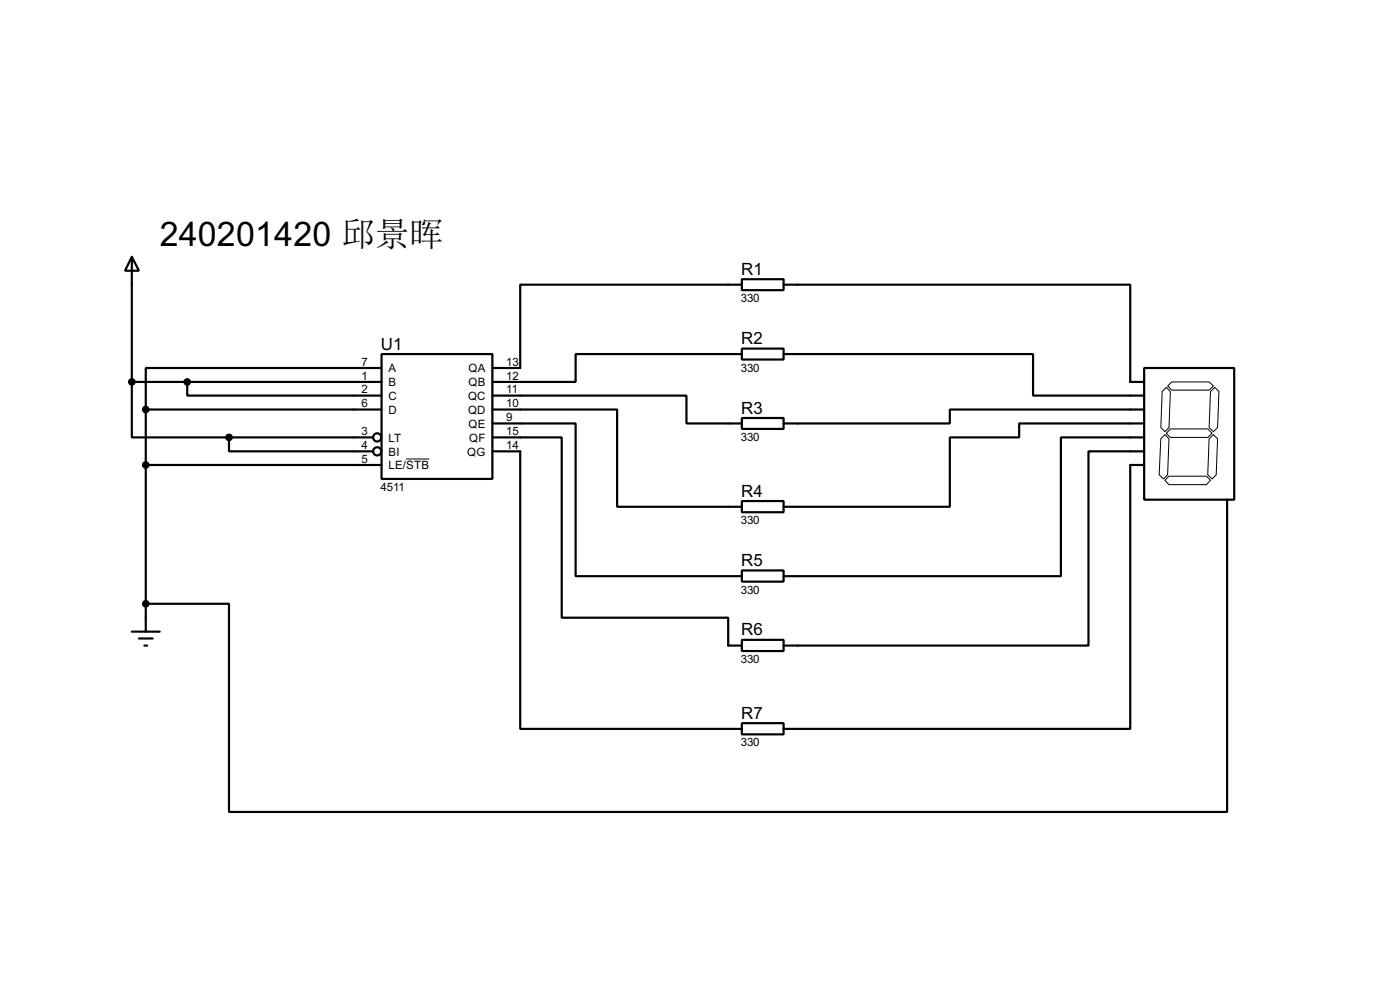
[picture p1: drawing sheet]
<svg xmlns="http://www.w3.org/2000/svg" width="256mm" height="180mm" viewBox="0 0 256 180" stroke-linecap="round" stroke-linejoin="round" font-family="sans-serif">
<g fill="none" stroke="#000" stroke-width=".4">
<path d="M24.2 47l1.3 2.6h-2.6zM24.2 47v22.9M135.9 51.1h7.7v2h-7.7zM135.9 52.1h-40.6v15.3h-5.1M143.6 52.1h63.5v17.8h2.5M24.2 69.9v10.2h17.8M24.2 69.9h45.7M26.7 75h43.2M26.7 75v40.6M34.3 69.9v2.5h35.6M69.9 64.8h20.3v22.9h-20.3zM69.9 67.4h-43.2v7.6"/>
<path d="M90.2 72.4h35.6v5.1h10.1M90.2 75h22.9v17.8h22.8M90.2 77.5h15.3v28h30.4M135.9 63.8h7.7v2h-7.7zM135.9 76.5h7.7v2h-7.7zM135.9 64.8h-30.4v5.1h-15.3M143.6 64.8h45.7v7.6h20.3M209.6 67.4h16.5v24.1h-16.5zM209.6 75h-35.6v2.5h-30.4M209.6 77.5h-22.9v2.6h-12.7v12.7h-30.4M26.7 85.1h43.2M42 80.1v2.5h26.4"/>
<path d="M42 80.1h26.4M90.2 80.1h12.7v33h30.5v5.1h2.5M90.2 82.6h5.1v50.8h40.6M135.9 91.7h7.7v2.1h-7.7zM209.6 80.1h-15.2v25.4h-50.8M209.6 82.6h-10.2v35.6h-55.8M209.6 85.1h-2.5v48.3h-63.5M224.8 91.5v57.1h-182.8v-38.1h-15.3M24.2 115.6h5.1M25.5 116.9h2.5M26.5 118.2h.5M135.9 104.4h7.7v2.1h-7.7z"/>
<path d="M135.9 117.1h7.7v2.1h-7.7zM135.9 132.4h7.7v2h-7.7z"/>
<circle cx="69.1" cy="82.6" r=".75"/>
<circle cx="69.1" cy="80.1" r=".75"/>
</g>
<path d="M213.7 70.9l.7 .8-.2 6.6-.8 .7-.7-.7 .2-6.6zM213.9 70.7l.8-.8h6.8l.8 .8-.8 .7h-6.8zM214.4 78.5h6.9l.8 .8-.8 .8h-6.9l-.7-.8zM221.8 71.7l.8-.8 .7 .8-.2 6.6-.8 .7-.8-.7zM74.4 84h4.3M212.7 80.3l.7-.7 .8 .7-.3 6.6-.7 .8-.8-.8zM213.4 87.9l.8-.7h6.8l.8 .7-.8 .8h-6.8zM221.5 80.3l.8-.7 .8 .7-.3 6.6-.7 .8-.8-.8z" fill="none" stroke="#000" stroke-width=".18"/>
<g fill="#000" stroke="#000" stroke-width=".4">
<circle cx="24.1" cy="69.9" r=".5"/>
<circle cx="26.7" cy="75" r=".5"/>
<circle cx="34.3" cy="69.9" r=".5"/>
<circle cx="26.7" cy="85.1" r=".5"/>
<circle cx="41.9" cy="80.1" r=".5"/>
<circle cx="26.7" cy="110.5" r=".5"/>
</g>
<text font-size="7" x="29.3" y="45.1">240201420 邱景晖</text>
<g font-size="3.5">
<text x="135.8" y="50.3">R1</text>
<text x="69.8" y="64">U1</text>
<text x="135.8" y="63">R2</text>
<text x="135.8" y="75.7">R3</text>
<text x="135.8" y="90.9">R4</text>
<text x="135.8" y="103.6">R5</text>
<text x="135.8" y="116.3">R6</text>
<text x="135.8" y="131.6">R7</text>
</g>
<g font-size="2.4">
<text x="135.7" y="55.3">330</text>
<text x="66.2" y="67">7</text>
<text x="66.2" y="69.5">1</text>
<text x="66.2" y="72">2</text>
<text x="71.2" y="68.1">A</text>
<text x="71.2" y="70.7">B</text>
<text x="85.8" y="68.1">QA</text>
<text x="85.8" y="70.7">QB</text>
<text x="92.8" y="67">13</text>
<text x="92.8" y="69.5">12</text>
<text x="92.8" y="72">11</text>
<text x="135.7" y="68">330</text>
<text x="66.2" y="74.6">6</text>
<text x="71.2" y="73.2">C</text>
<text x="71.2" y="75.8">D</text>
<text x="85.7" y="73.2">QC</text>
<text x="85.7" y="75.8">QD</text>
<text x="92.8" y="74.6">10</text>
<text x="92.8" y="77.1">9</text>
<text x="66.2" y="79.7">3</text>
<text x="66.2" y="82.2">4</text>
<text x="71.2" y="80.8">LT</text>
<text x="71.2" y="83.4">BI</text>
<text x="85.6" y="83.4">QG</text>
<text x="85.8" y="78.3">QE</text>
<text x="85.9" y="80.8">QF</text>
<text x="92.8" y="79.7">15</text>
<text x="92.8" y="82.2">14</text>
<text x="135.7" y="80.7">330</text>
<text x="66.2" y="84.7">5</text>
<text x="69.7" y="89.9">4511</text>
<text x="71.2" y="85.9">LE/STB</text>
<text x="135.7" y="96">330</text>
<text x="135.7" y="108.7">330</text>
<text x="135.7" y="121.4">330</text>
<text x="135.7" y="136.6">330</text>
</g>
</svg>
